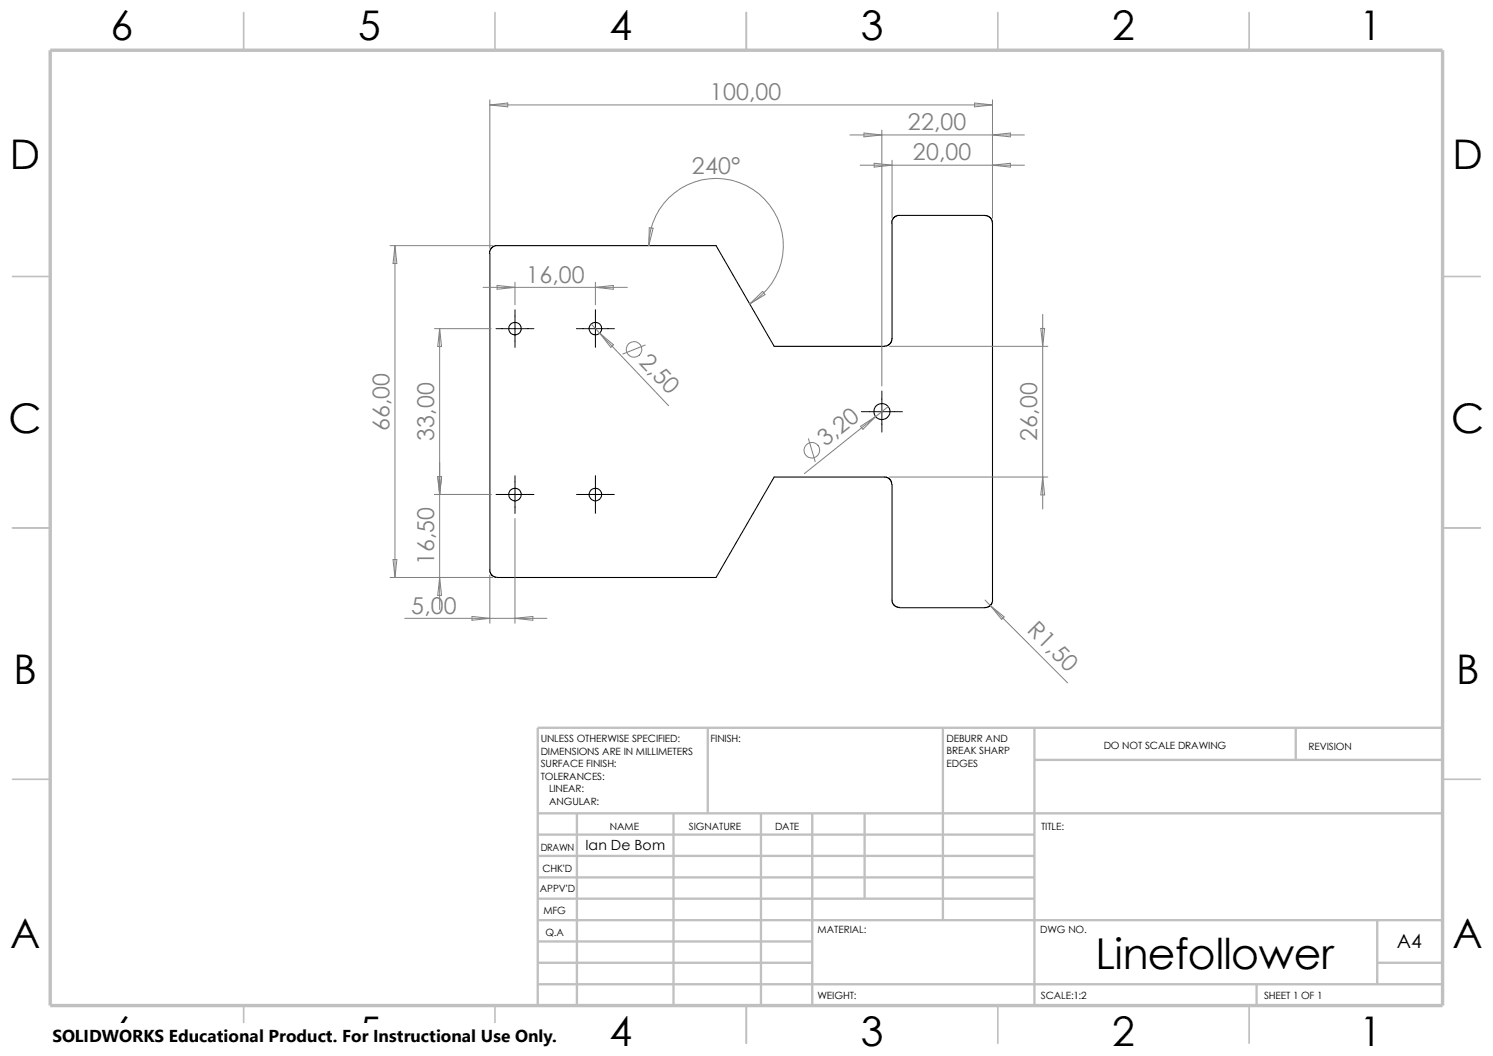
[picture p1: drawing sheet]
<svg xmlns="http://www.w3.org/2000/svg" width="297mm" height="210mm" viewBox="0 0 297 210" stroke-linecap="round" stroke-linejoin="round" font-family="sans-serif">
<g fill="none" stroke="#c0c0c0" stroke-width=".34">
<path d="M48.5 2.5v7.5M98.5 2.5v7.5M148.5 2.5v7.5M198.5 2.5v7.5M248.5 2.5v7.5M2.5 55h7.5M287 55h7.5M2.5 105h7.5M287 105h7.5M2.5 155h7.5M287 155h7.5M48.5 200v7.5"/>
<path d="M98.5 200v7.5M148.5 200v7.5M198.5 200v7.5M248.5 200v7.5"/>
</g>
<g fill="none" stroke="#c0c0c0" stroke-width=".47">
<path d="M140.8 144.7v17.1M187.6 144.7v38.3M205.8 144.7v55.3M205.8 151.1h81.2M257.8 144.7v6.4M287 144.7h-180v55.3M107 161.8h180M107 178.7h98.8M107 174.5h98.8M107 170.2h98.8M107 166h98.8M114.8 161.8v38.2"/>
<path d="M134 161.8v38.2M151.4 161.8v38.2M161.6 161.8v38.2M172 161.8v16.9M107 195.7h180M107 191.5h54.6M107 187.2h54.6M107 183h180M250 195.7v4.3M274 191.5h13M274 183v12.7"/>
</g>
<path d="M10 10h277v190h-277z" fill="none" stroke="#c0c0c0" stroke-width=".68" stroke-linecap="butt"/>
<g fill="none" stroke="#000" stroke-width=".21">
<path d="M97.5 50.4v63.3l.2 .6 .5 .4 .7 .2h43.6l11.5-20h22.3l.8 .5 .3 1M177.4 44.4l.3-1 .9-.6h17.4l.9 .4 .5 .8v75.3M177.5 44.4v23l-.2 .5-.4 .6-1 .4h-21.9l-11.5-20h-43.9l-.9 .5-.3 1M177.5 96.4v23.3l.5 .8 .9 .3M197.5 119.3l-.4 1-.5 .4-.6 .2h-17.1"/>
<circle cx="102.5" cy="65.3" r="1.24"/>
<circle cx="118.5" cy="65.3" r="1.24"/>
<circle cx="102.4" cy="98.4" r="1.24"/>
<circle cx="118.4" cy="98.4" r="1.24"/>
<circle cx="175.4" cy="81.8" r="1.6"/>
</g>
<path d="M98.7 65.4h7.5M102.4 61.6v7.5M114.7 65.4h7.5M118.4 61.6v7.5M175.4 77.8v8.1M98.7 98.3h7.5M102.4 94.6v7.5M114.7 98.3h7.5M118.4 94.6v7.5M171.4 81.9h8.1" fill="none" stroke="#000" stroke-width=".2"/>
<g fill="none" stroke="#808080" stroke-width=".2">
<path d="M97.5 19.9v29.5M197.4 19.9v23.4M97.5 20.9h99.9M97.5 20.9l3.5-.4v.8zM169.1 26.8h34.7M171.1 32.9h32.7M171.9 26.5l3.5 .3-3.5 .4zM173.9 32.5l3.6 .4-3.6 .3zM175.4 25.9v50.9M177.5 31.9v11.4M193.9 20.5l3.5 .4-3.5 .4zM197.4 32.9l3.6-.4v.7z"/>
<path d="M197.4 26.8l3.6-.3v.7zM77.6 48.9h20.4M78.6 48.9v66M78.6 48.9l.4 3.5h-.8zM96.1 57.1h28.7M98.9 56.8l3.5 .3-3.5 .4zM102.4 56.1v4.5M118.4 57.1l3.6-.3v.7zM118.4 56.1v4.5M129.1 48.9a13.4 13.4 0 0 1 20-11.6 13.4 13.4 0 0 1 0 23.2M129.2 45.3l.7 .1-.8 3.5zM86.4 65.4h11.3"/>
<path d="M87.5 65.4v55.8M87.5 65.4l.3 3.5h-.7zM117.6 64.4l1.7 1.9M119.3 66.3l2.7 2.3-.5 .5zM119.3 66.3l13.7 14.4M128.4 68.6l-4.5 1.8M149.1 60.5l2.6-2.5 .5 .6zM177 68.9h31.4M207.1 65.3h.7l-.4 3.6zM207.4 62.5v38.7M86.4 98.3h11.3M87.1 94.8h.7l-.3 3.5z"/>
<path d="M160.8 87.2l1.4 4.6M171.2 84.8l3-2-2.5 2.6zM176.7 80.9l-16.7 13.3M177 94.9h31.4M207.4 94.9l.4 3.5h-.7zM77.6 114.9h20.4M78.2 111.3h.8l-.4 3.6zM87.5 114.9l.3 3.5h-.7zM97.5 114.3v9.7M102.4 103.1v20.9M196 119.3l1 1.1M80.5 123h28.3"/>
<path d="M93.9 122.6l3.6 .4-3.6 .4zM102.4 123l3.6-.4v.8zM197 120.4l2.8 2.3-.5 .5zM197 120.4l15.4 15.4"/>
<circle cx="126.1" cy="69.5" r="1.56"/>
<circle cx="161.5" cy="89.6" r="1.56"/>
</g>
<path d="M10.4 203.6h100.4v6.4h-100.4z" fill="#fff"/>
<text font-size="8.5" x="217.9" y="192.7">Linefollower</text>
<g font-size="8.1">
<text x="22" y="8">6</text>
<text x="71.2" y="8">5</text>
<text x="121.2" y="8">4</text>
<text x="171.2" y="8">3</text>
<text x="221.2" y="8">2</text>
<text x="270.5" y="8">1</text>
<text x="1.9" y="33.6">D</text>
<text x="288.9" y="33.6">D</text>
<text x="1.7" y="86.1">C</text>
<text x="288.7" y="86.1">C</text>
<text x="2.7" y="136.1">B</text>
<text x="289.7" y="136.1">B</text>
<text x="2" y="188.6">A</text>
<text x="289" y="188.6">A</text>
<text x="22" y="207.9">6</text>
<text x="71.2" y="207.9">5</text>
<text x="121.2" y="207.9">4</text>
<text x="171.2" y="207.9">3</text>
<text x="221.2" y="207.9">2</text>
<text x="270.5" y="207.9">1</text>
</g>
<g font-size="4.6" fill="#808080">
<text x="141.2" y="19.9">100,00</text>
<text x="180.6" y="25.9">22,00</text>
<text x="137.6" y="34.5">240°</text>
<text x="181.6" y="31.9">20,00</text>
<text x="104.7" y="56.2">16,00</text>
<text x="127" y="72.1" transform="rotate(46 127 72.1)">2,50</text>
<text x="77.5" y="85.8" transform="rotate(-90 77.5 85.8)">66,00</text>
<text x="86.4" y="87.7" transform="rotate(-90 86.4 87.7)">33,00</text>
<text x="164.2" y="88.9" transform="rotate(-39 164.2 88.9)">3,20</text>
<text x="206.3" y="87.7" transform="rotate(-90 206.3 87.7)">26,00</text>
<text x="86.4" y="112.4" transform="rotate(-90 86.4 112.4)">16,50</text>
<text x="81.8" y="122">5,00</text>
<text x="204.1" y="125.5" transform="rotate(45 204.1 125.5)">R1,50</text>
</g>
<text font-size="3.9" x="277.9" y="188.5">A4</text>
<text font-size="3.4" x="10.4" y="207.3">SOLIDWORKS Educational Product. For Instructional Use Only.</text>
<text font-size="2.8" x="116.5" y="169">Ian De Bom</text>
<g font-size="2">
<text x="107.6" y="147.6">UNLESS OTHERWISE SPECIFIED:</text>
<text x="141.4" y="147.6">FINISH:</text>
<text x="188.3" y="147.5">DEBURR AND</text>
<text x="219.6" y="149">DO NOT SCALE DRAWING</text>
<text x="260.3" y="149.2">REVISION</text>
<text x="107.6" y="155.1">TOLERANCES:</text>
<text x="107.6" y="150.1">DIMENSIONS ARE IN MILLIMETERS</text>
<text x="107.6" y="152.6">SURFACE FINISH:</text>
<text x="188.3" y="152.5">EDGES</text>
<text x="188.3" y="150">BREAK SHARP</text>
<text x="109.2" y="157.6">LINEAR:</text>
<text x="109.2" y="160.1">ANGULAR:</text>
<text x="121.3" y="165.1">NAME</text>
<text x="137" y="165">SIGNATURE</text>
<text x="154.2" y="165">DATE</text>
<text x="207.1" y="165">TITLE:</text>
<text x="107.6" y="169.2">DRAWN</text>
<text x="107.9" y="173.4">CHK'D</text>
<text x="107.4" y="177.5">APPV'D</text>
<text x="108.1" y="181.8">MFG</text>
<text x="162.6" y="185.5">MATERIAL:</text>
<text x="206.9" y="185.5">DWG NO.</text>
<text x="108.5" y="186.1">Q.A</text>
<text x="162.6" y="198.6">WEIGHT:</text>
<text x="207.1" y="198.6">SCALE:1:2</text>
<text x="251.5" y="198.6">SHEET 1 OF 1</text>
</g>
</svg>
